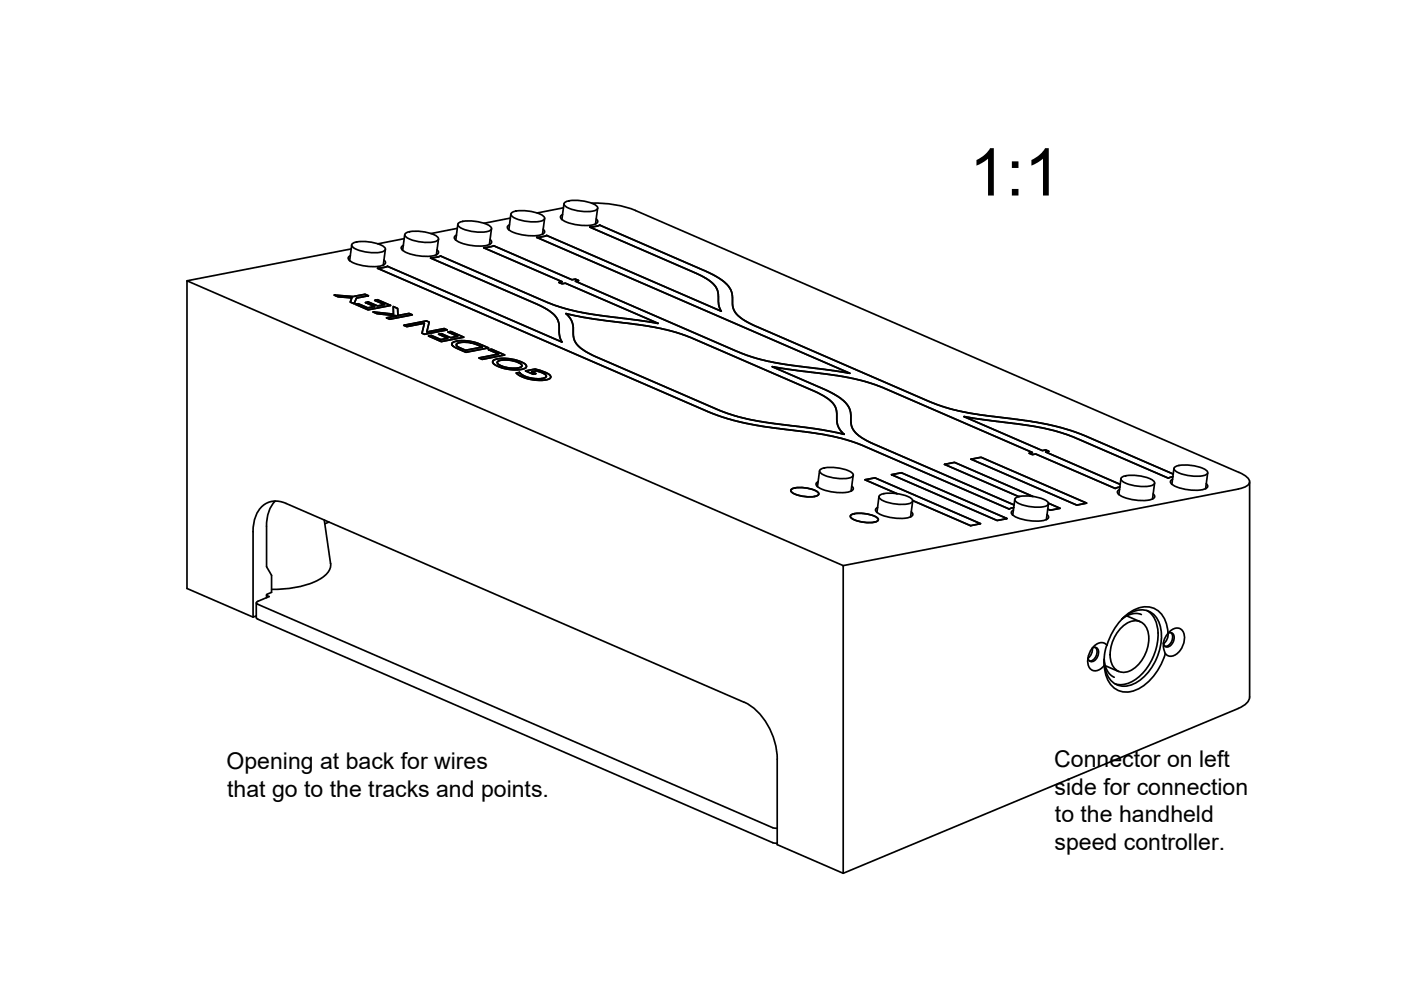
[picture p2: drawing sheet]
<svg xmlns="http://www.w3.org/2000/svg" width="297mm" height="210mm" viewBox="0 0 297 210" stroke-linecap="round" stroke-linejoin="round" font-family="sans-serif">
<!-- layer: Visible -->
<g fill="none" stroke="#000" stroke-width=".36">
<path d="M74.3 54.2l-.5 .5a3.1 3.1 0 0 0 2.7 1.5 7.4 7.4 0 0 0 5.1-.2l.1-.6-.3-.3M74.4 52.8l-34.8 6.7M74.6 51.9l-.5 3.4M74.7 51.7a7.7 7.7 0 0 1 6 .2l.6 .3 .4 .6a1.62 1.62 0 0 1-1.7 .8 8.1 8.1 0 0 1-5.3-1.3l-.1-.3zM81.7 52.9l-.4 3.3M85.5 52l-.4 .5a3.1 3.1 0 0 0 2.7 1.6 7.4 7.4 0 0 0 5-.3l.1-.5-.3-.3M85.7 50.6l-5.6 1.1M85.8 49.8l-.4 3.3M85.9 49.5a7.7 7.7 0 0 1 6 .2l.6 .3 .5 .6a1.62 1.62 0 0 1-1.7 .8 8.1 8.1 0 0 1-5.4-1.3l-.1-.3zM91.3 54.7l22.5 9.7 2.2 1.2 1.3 .9 1 1.3 .2 .9 .2 2.7 .5 1.1-37.1-16-2 .4 70.6 30.7 3.5 1.1 4.1 1.1 4.5 .8 11.5 1.5 3.8 .8 2.3 .6 2.7 1 30.9 13.4M93 50.7l-.5 3.4M96.8 49.8l-.5 .5a3.1 3.1 0 0 0 2.7 1.6 7.4 7.4 0 0 0 5.1-.3l.1-.5-.3-.3"/>
<path d="M96.9 48.4l-5.5 1.1M97.1 47.6l-.5 3.3M97.2 47.3a7.7 7.7 0 0 1 6 .2l.6 .4 .4 .6a1.62 1.62 0 0 1-1.7 .7 8.1 8.1 0 0 1-5.3-1.3l-.1-.3zM104.2 48.5l-.4 3.4M108 47.7l-.4 .4a3.1 3.1 0 0 0 2.7 1.6 7.4 7.4 0 0 0 5-.3l.1-.5-.3-.3M108.2 46.2l-5.6 1.1M108.3 45.4l-.4 3.3M108.4 45.2a7.7 7.7 0 0 1 6 .2l.6 .3 .5 .6a1.62 1.62 0 0 1-1.7 .7 8.1 8.1 0 0 1-5.4-1.3l-.1-.3zM113.8 50.3l66.4 28.9-14.2-2-4.7-1-3-.9-36.3-15.7 .7-.1-.7-.3-.7 .1-16.6-7.2-2.1 .4 16.6 7.2-.7 .2 .7 .3 .7-.2 19.7 8.6-14.3-2-5.5-1.2-3.7-1.3-22.7-9.8-2.1 .4M113.8 50.3l2.1-.4 37 16.1-.5-1.4-.1-2.2-.3-1-.8-1.2-1-.9-2.7-1.4-22.4-9.8 2.1-.4 22.4 9.8 3.2 1.7 1.4 1.1 .8 1.3 .3 1.2v2.1l.5 1.2 1.3 1.3 1.7 1.1 38.3 16.7 3.4 1.2 3.6 .9 3.9 .7 12 1.6 3.4 .7 3.3 .9 3.4 1.2 18.7 8.1M115.5 46.3l-.5 3.4M119.3 45.5l-.5 .5a3.1 3.1 0 0 0 2.7 1.5 7.4 7.4 0 0 0 5.1-.2l.1-.6-.3-.3"/>
<path d="M119.5 44.1l-5.6 1.1M119.6 43.2l-.5 3.4M119.7 43a7.7 7.7 0 0 1 6 .2l.6 .3 .4 .6a1.62 1.62 0 0 1-1.7 .7 8.1 8.1 0 0 1-5.3-1.3l-.1-.3zM125.4 43.1a23.3 23.3 0 0 1 9.3 1.5l128 55.6M126.7 44.1l-.4 3.4M70.8 62.6l4.1 .3 2.5-.5 .7 .3-2.5 .5-.5 1.2-.8-.4 .3-.8-2.9-.3zM75.3 64.5l.6-.1 2.1 .9 1.4-.3-1.9-.9 .6-.1 2 .9 1.4-.3-2.1-.9 .7-.1 2.7 1.2-4.8 .9zM79.1 66.1l4.3 .5v-1.6l.9 .4 .1 1.5 2.3-.4 .7 .3-4.8 .9-.7-.3 2.2-.4-4.2-.5zM85.6 69l4.8-1 .6 .3-.5 2.1 3.7-.7 .6 .2-4.8 1-.5-.3 .5-2.1-3.7 .8zM90.8 71.2l.6-.1 2.1 .9 1.4-.3-1.9-.8 .6-.1 1.9 .8 1.5-.3-2-.9 .6-.1 2.7 1.2-4.7 .9zM95.9 72.7l.4-.2 1.1-.3 2.1 .1 1.4 .4 2.7 1.1-4.8 .9-2.6-1.2-.4-.5zM96.8 72.9l1.1-.3h1.4l1.2 .3 1.8 .7-3.6 .7-1.7-.8-.3-.4z"/>
<path d="M101.5 75.9l4.2-.8-2.1-1 .6-.1 2.8 1.3-4.8 .9zM104.6 76.4l1.7-.4 2.2 .2 2.3 .6 .5 .4 .4 .5-.4 .4-1.2 .3-2.6-.2-1.2-.3-1.4-.6-.5-.6zM105.5 76.7l1.2-.4 1.8 .1 1.8 .7 .4 .4-.2 .3-.6 .2-2.4-.1-1.7-.6-.4-.4zM109.4 79.1l.7-.1 .6 .5 .8 .4 1.7 .4h1.4l1.2-.4v-.2l-.3-.4-1.7-.7-1.1 .2 .9 .4-.6 .1-1.6-.7 2.1-.4 2.2 .8 .8 .4 .3 .5-.2 .4-.7 .2-2.6 .1-2.5-.6zM120 66.5l5.1 1 10.2 1.3 4.7 .8 3.3 .9 3.7 1.3 25.5 11.1 2.2 1.1 1.7 1.3 .7 .9 .3 .9 .2 2.9 .4 1 1 1.1-5.6-1.1-13.8-1.9-3.7-.9-3.9-1.4-25.5-11.1-2.5-1.3-1.3-.9-.8-1.1-.3-.9-.2-3-.5-1zM173.8 99.8l-.5 3.4M173.9 99.6a7.7 7.7 0 0 1 6 .2l.6 .3 .4 .6a1.62 1.62 0 0 1-1.7 .8 8.1 8.1 0 0 1-5.3-1.3l-.1-.3zM204.4 88.3l14.8 2.1 5.6 1.3 3.1 1.1 19.8 8.6-19.8-8.6-3.1-1.1-5.6-1.3-14.8-2.1 16.6 7.2 .7-.1 .7 .3-.7 .1 15.8 6.9-15.8-6.9 .7-.1-.7-.3-.7 .1zM205.9 97.4l2.1-.4 22.4 9.7-2.1 .4zM248.9 99.3l-.4 3.4M249 99.1a7.7 7.7 0 0 1 6 .2l.6 .3 .5 .6a1.62 1.62 0 0 1-1.7 .8 8.1 8.1 0 0 1-5.4-1.3l-.1-.3zM58.3 106.2a7.4 7.4 0 0 0-1.8 5.4v8.6l1.1 1.8v3.6l-1.1 .4v.7"/>
<path d="M68.7 110.3l1.4 9.2M69.7 110.7l-.8 .4M70.1 119.4a3.3 3.3 0 0 1-1.8 3.1 20.1 20.1 0 0 1-10.7 2.5M167.8 103.8a6.4 6.4 0 0 1 5.7 .7l.1 .2a2.68 2.68 0 0 1-2.6 .6l-1.9-.3a1.77 1.77 0 0 1-1.4-1zM173.5 102.1l-.5 .5a3.1 3.1 0 0 0 2.7 1.6 7.4 7.4 0 0 0 5.1-.3l.1-.5-.3-.3M180.4 109.2a6.4 6.4 0 0 1 5.7 .7l.1 .3a2.68 2.68 0 0 1-2.6 .6l-1.9-.4a1.77 1.77 0 0 1-1.4-.9zM180.9 100.8l-.5 3.3M183.4 101.7l6.8 3-6.8-3 2.1-.4 22.4 9.7-2.1 .5-12.3-5.4 12.3 5.4 2.1-.5-22.4-9.7zM186.1 107.6l-.5 .5a3.1 3.1 0 0 0 2.7 1.5 7.4 7.4 0 0 0 5.1-.2l.1-.6-.3-.3M186.4 105.3l-.5 3.4M186.5 105.1a7.7 7.7 0 0 1 6 .2l.6 .3 .4 .6a1.62 1.62 0 0 1-1.7 .7 8.1 8.1 0 0 1-5.3-1.3l-.1-.3zM189 100.6l2.1-.4 22.4 9.8-2.1 .4z"/>
<path d="M193.5 106.2l-.4 3.4M214.9 108.2l-.5 .4a3.1 3.1 0 0 0 2.7 1.6 7.4 7.4 0 0 0 5.1-.3l.1-.5-.3-.3M214.9 107.6l-.9 .3M215.2 105.9l-.5 3.3M215.3 105.6a7.7 7.7 0 0 1 6 .3l.5 .3 .5 .6a1.62 1.62 0 0 1-1.7 .7 8.1 8.1 0 0 1-5.3-1.3l-.2-.3zM219 105.3l-16.6-7.3-2.1 .5 15.7 6.8M222.3 106.7l2.5 1.1-2.1 .4-.6-.3 .6 .3 2.1-.4zM222.3 106.8l-.5 3.4M237.4 103.8l-.5 .5a3.1 3.1 0 0 0 2.7 1.5 7.4 7.4 0 0 0 5.1-.2l.1-.6-.3-.3M237.4 103.3l-.9 .3-16.9-7.3-.7 .1-.7-.3 .7-.2-33.5-14.4-2.6-.8-4.3-.9-14.8-2.1 11.8 5.1 2.8 1.7 1.2 1.2 .6 .9 .3 1.2v2l.5 1.3 .7 .9 1.6 1.1 2.2 1.1 29.6 12.9M237.7 101.5l-.5 3.4M237.8 101.3a7.7 7.7 0 0 1 6 .2l.5 .3 .5 .6a1.62 1.62 0 0 1-1.7 .7 8.1 8.1 0 0 1-5.3-1.3l-.2-.3z"/>
<path d="M244.8 102.5l-.5 3.3M248.6 101.6l-.5 .5a3.1 3.1 0 0 0 2.7 1.6 7.4 7.4 0 0 0 5.1-.3l.1-.5-.3-.3M248.7 101.1l-1 .3M256.1 100.3l-.5 3.3M262.7 100.1a3.6 3.6 0 0 1 2.2 1.9 1.49 1.49 0 0 1-1.4 1.4l-84.7 16.5M264.9 102.2v45.6a3.2 3.2 0 0 1-2.3 2.4l-83.8 35-14-6.1v-18.1a14.4 14.4 0 0 0-6.1-11.6l-98-42.7a4.6 4.6 0 0 0-6.8 3.6l-.3 2.4 .1 18.1 .6-.2M53.7 130.8l-14.1-6v-65.3l139.2 60.4v65.3M54.3 127.8l.1 3.2 .2 .3M54.6 131.3l109.2 47.4 1 .1M56.5 126.3l.6 .2-2.4 1-.3 .1v.4l109.4 47.5 1 .1M231.6 137.4a2.43 2.43 0 0 1-.9 2.2 .89 .89 0 0 0 .7 .7 .89 .89 0 0 0 .9-.5 1.84 1.84 0 0 0 .3-2.4l-.6-.1-.4 .1M232 137a1.59 1.59 0 0 1 2.6-.1l-.4 1.5-.1 1.5a1.79 1.79 0 0 1-1.1 2.2 1.79 1.79 0 0 1-2.2-1 4.2 4.2 0 0 1 1.2-4.1z"/>
<path d="M232.3 137.3a1.88 1.88 0 0 1-1.3 2.9M234.1 139.8l.2 1.3 .5 1.3 .8 .8 .6 .4M237.9 131.2a5.5 5.5 0 0 1 5.7-1.6 5.8 5.8 0 0 1 2.6 5.9 11.4 11.4 0 0 1-6.3 9.7 4 4 0 0 1-5.5-3.3l-.3-2.1M238 132.8a3.2 3.2 0 0 1 4.6-.4 6.2 6.2 0 0 1 0 6.7 5.7 5.7 0 0 1-4.6 3.5 2.96 2.96 0 0 1-2.6-2.9 8.3 8.3 0 0 1 2.6-6.9zM238.9 130.6l2.9 1.2M242 130.3l-.9-.2h-1l-1.4 .6-.9 .6M243.2 129.5a6.2 6.2 0 0 1 2.2 6.4 11.4 11.4 0 0 1-6.2 9 4.3 4.3 0 0 1-2.8 .1M247.1 138.6a12 12 0 0 1-6.6 7.8 4.4 4.4 0 0 1-6-3.2l-.4-2.1M247.6 134.3a.85 .85 0 0 1 1 0 .85 .85 0 0 1 .3 .9 1.82 1.82 0 0 1-1.7 1.9l-.4-.4-.1-.4M247.6 134.3a2.43 2.43 0 0 1-.9 2.2M247.6 134.3a5.4 5.4 0 0 0-3.8-5.6 7.3 7.3 0 0 0-6.4 3.1 14.2 14.2 0 0 0-2.7 5M248.1 133.8a1.75 1.75 0 0 1 2.2-.5 1.75 1.75 0 0 1 .8 2.1 3.9 3.9 0 0 1-2.8 3.7 1.79 1.79 0 0 1-1.6-1.7l.1-1.6 .5-1.1z"/>
<path d="M248.3 134.2a1.88 1.88 0 0 1-1.3 2.8M234.3 141.1l2.9 1.3"/>
</g>
<text font-size="14" x="205.5" y="41.5">1:1</text>
<g font-size="4.9">
<text x="48" y="163.1">Opening at back for wires</text>
<text x="223.5" y="162.6">Connector on left</text>
<text x="48.2" y="169">that go to the tracks and points.</text>
<text x="223.6" y="168.5">side for connection</text>
<text x="223.7" y="174.3">to the handheld</text>
<text x="223.6" y="180.2">speed controller.</text>
</g>
</svg>
